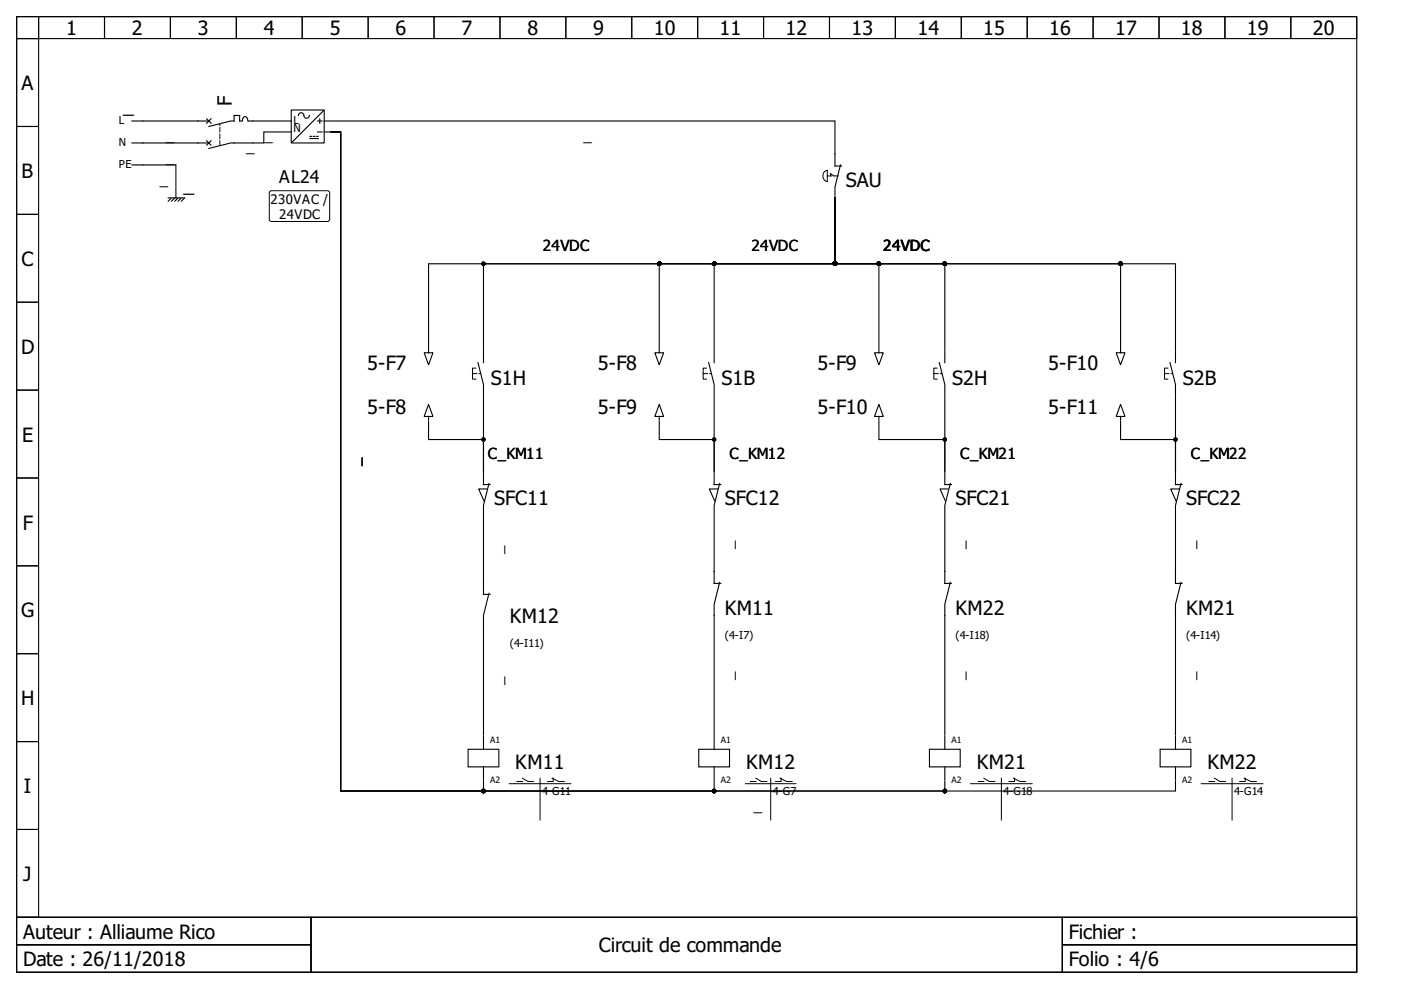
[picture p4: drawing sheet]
<svg xmlns="http://www.w3.org/2000/svg" width="297mm" height="210mm" viewBox="0 0 297 210" stroke-linecap="round" stroke-linejoin="round" font-family="sans-serif">
<g fill="none" stroke="#000" stroke-width=".23">
<path d="M3.5 3.5h284.2v191h-284.2zM3.5 3.5h4.7v4.7h-4.7zM3.5 8.2h4.7v18.6h-4.7zM8.2 3.5h14v4.7h-14zM22.2 3.5h13.9v4.7h-13.9zM36.1 3.5h14v4.7h-14zM50.1 3.5h14v4.7h-14zM64.1 3.5h14v4.7h-14zM78.1 3.5h13.9v4.7h-13.9zM92 3.5h14v4.7h-14zM106 3.5h14v4.7h-14zM120 3.5h13.9v4.7h-13.9z"/>
<path d="M133.9 3.5h14v4.7h-14zM147.9 3.5h14v4.7h-14zM161.9 3.5h14v4.7h-14zM175.9 3.5h13.9v4.7h-13.9zM189.8 3.5h14v4.7h-14zM203.8 3.5h14v4.7h-14zM217.8 3.5h14v4.7h-14zM231.8 3.5h13.9v4.7h-13.9zM245.7 3.5h14v4.7h-14zM259.7 3.5h14v4.7h-14zM273.7 3.5h14v4.7h-14zM3.5 26.8h4.7v18.6h-4.7z"/>
<path d="M28 25.7h16.3M28 35h9.3v4.4M28 30.3h16.3M37.3 39.6v2.4M43.8 29.8l.9 1M43.8 25.2l.9 .9M44.7 29.8l-.9 1M44.7 25.2l-.9 .9M51.3 25.7h-.5v-1.2h-1.2v1.2h-.7l-4.6 1.1M51.4 25.7a.69 .69 0 0 1 .8-.9l.4 .9M52.7 25.7h7.7M60.4 28h-4.5v2.3h-7l-4.6 1.2"/>
<path d="M60.6 28h1.2M60.6 25.7h1.2M61.8 23.3h6.9v7h-6.9zM64.4 24.4a.58 .58 0 0 0-.6-.5 .58 .58 0 0 0-.5 .6M65.6 24.5a.58 .58 0 0 1-.6 .6 .58 .58 0 0 1-.6-.6M65.7 28.9h.4M65.7 29.4h1.8M66.4 28.9h.4M67.1 28.9h.4M67.3 28h1M67.3 25.7h1M67.8 25.2v.9"/>
<path d="M68.6 23.4l-6.7 6.8M68.7 28h1.2M68.7 25.7h1.2M70.1 28h2.1v139.7h177v-2.1M70.1 28h2.1v139.7h79.2v-2.1M70.1 28h2.1v139.7h30.3v-2.1M70.1 28h2.1v139.7h128.1v-2.1M70.1 25.7h106.9v9.5h1.4M178.2 35l-1.2 4.6v2.4M3.5 45.4h4.7v18.7h-4.7zM35.7 42h3.5M36.2 42.1l-.5 .6"/>
<path d="M36.9 42.1l-.5 .6M37.6 42.1l-.5 .6M38.3 42.1l-.5 .6M39 42.1l-.5 .6M177 42v13.9h-37.2v18M177 42v13.9h9.3v18M177 42v13.9h60.6v18M177 42v13.9h-74.5v18.4M177 42v13.9h72.2v18.4M177 42v13.9h23.3v18.4M177 42v13.9h-25.6v18.4M177 42v13.9h-86.1v18"/>
<path d="M3.5 64.1h4.7v18.6h-4.7zM89.9 74.8h1.9l-.9 2.6zM90.9 74.1v.7M101.3 76.9l1.2 4.6v2.4M102.5 74.6v2.3M138.8 74.8h1.9l-.9 2.6zM139.8 74.1v.7M150.2 76.9l1.2 4.6v2.4M151.4 74.6v2.3M185.4 74.8h1.9l-1 2.6zM186.3 74.1v.7M199.2 76.9l1.1 4.6v2.4"/>
<path d="M200.3 74.6v2.3M236.7 74.8h1.8l-.9 2.6zM237.6 74.1v.7M248.1 76.9l1.1 4.6v2.4M249.2 74.6v2.3M3.5 82.7h4.7v18.6h-4.7zM90.9 85.7l.9 2.6h-1.9zM90.9 88.3v.7M102.5 84.1v15.8v-6.7h-11.6v-4M139.8 85.7l.9 2.6h-1.9zM139.8 88.3v.7M151.4 84.1v15.8v-6.7h-11.6v-4"/>
<path d="M186.3 85.7l1 2.6h-1.9zM186.3 88.3v.7M200.3 84.1v15.8v-6.7h-14v-4M237.6 85.7l.9 2.6h-1.8zM237.6 88.3v.7M249.2 84.1v15.8v-6.7h-11.6v-4M3.5 101.3h4.7v18.7h-4.7zM3.5 120h4.7v18.6h-4.7zM102.5 100.2v2.5h1.4M102.5 109.7v16.3h1.4M103.2 103.7h-1.7l1.1 2.5M103.7 102.5l-1.2 4.7v2.3"/>
<path d="M151.4 100.2v2.5h1.4M151.4 109.7v14h1.4M152.1 103.7h-1.7l1.1 2.5M152.6 102.5l-1.2 4.7v2.3M200.3 109.7v14h1.4M200.3 100.2v2.5h1.4M201 103.7h-1.7l1.1 2.5M201.5 102.5l-1.2 4.7v2.3M249.2 109.7v14h1.4M249.2 100.2v2.5h1.4M249.9 103.7h-1.7l1.2 2.5M250.4 102.5l-1.2 4.7v2.3"/>
<path d="M3.5 138.6h4.7v18.6h-4.7zM103.7 125.8l-1.2 4.7v25.3M152.6 123.5l-1.2 4.6v27.7M201.5 123.5l-1.2 4.6v27.7M250.4 123.5l-1.2 4.6v27.7M3.5 157.2h4.7v18.7h-4.7zM99.2 158.9h6.6v3.7h-6.6zM102.5 156.1v2.8M148.2 158.9h6.5v3.7h-6.5zM151.4 156.1v2.8M197.1 158.9h6.5v3.7h-6.5zM200.3 156.1v2.8"/>
<path d="M246 158.9h6.5v3.7h-6.5zM249.2 156.1v2.8M3.5 175.9h4.7v18.6h-4.7zM102.5 162.6v2.8M151.4 162.6v2.8M200.3 162.6v2.8M249.2 162.6v2.8M3.5 194.5h284.2v11.6h-284.2z"/>
</g>
<g fill="none" stroke="#000" stroke-width=".21">
<path d="M174.9 36.4l.5-.3v2.4a1.23 1.23 0 0 1-.5-2.1zM176.1 37.3v-.5l.7 .5M57.2 40.7l.4-.3 12.1 .1 .2 .4-.1 5.8-.4 .3-12.1-.1-.2-.4zM100.9 78.1h-.7v2.3h.7M149.8 78.1h-.7v2.3h.7M198.7 78.1h-.7v2.3h.7M247.6 78.1h-.7v2.3h.7M108 166.2h13M109.6 165.7h1.2M110.8 165l1.1 .7h1.2M114.5 165v8.8M117.1 165l1.4 .7h1.1"/>
<path d="M117.3 165v.7h-1.2M158.1 166.2h10.7M159.1 165.7h1.2M160.3 165l1.1 .7h1.2M163.4 165v8.8M165.4 165l1.4 .7h1.1M165.6 165v.7h-1.1M205.8 166.2h13M207.4 165.7h1.2M208.6 165l1.2 .7h1.1M212.3 165v8.8M214.9 165l1.4 .7h1.1"/>
<path d="M215.1 165v.7h-1.2M254.7 166.2h13M256.3 165.7h1.2M257.5 165l1.2 .7h1.1M261.2 165v8.8M263.8 165l1.4 .7h1.1M264 165v.7h-1.1M3.5 194.5h62.4v5.8h-62.4zM65.9 194.5h159.3v11.6h-159.3zM225.2 194.5h62.5v5.8h-62.5zM3.5 200.3h62.4v5.8h-62.4zM225.2 200.3h62.5v5.8h-62.5z"/>
</g>
<path d="M46.6 30.8v-4.4M175.4 37.3h2.3M100.2 79.2h1.6M149.1 79.2h1.6M198 79.2h1.6M246.9 79.2h1.6" fill="none" stroke="#000" stroke-width=".21" stroke-dasharray=".9 .5"/>
<g fill="#000" stroke="#000" stroke-width=".23">
<circle cx="102.5" cy="55.9" r=".35"/>
<circle cx="139.8" cy="55.9" r=".35"/>
<circle cx="151.4" cy="55.9" r=".35"/>
<circle cx="177" cy="55.9" r=".35"/>
<circle cx="186.3" cy="55.9" r=".35"/>
<circle cx="200.3" cy="55.9" r=".35"/>
<circle cx="237.6" cy="55.9" r=".35"/>
<circle cx="102.5" cy="93.2" r=".35"/>
<circle cx="151.4" cy="93.2" r=".35"/>
<circle cx="200.3" cy="93.2" r=".35"/>
<circle cx="249.2" cy="93.2" r=".35"/>
<circle cx="102.5" cy="167.7" r=".35"/>
<circle cx="151.4" cy="167.7" r=".35"/>
<circle cx="200.3" cy="167.7" r=".35"/>
</g>
<g font-size="4.2">
<text x="14" y="7.5">1</text>
<text x="28" y="7.5">2</text>
<text x="42" y="7.5">3</text>
<text x="55.9" y="7.5">4</text>
<text x="69.9" y="7.5">5</text>
<text x="83.9" y="7.5">6</text>
<text x="97.8" y="7.5">7</text>
<text x="111.8" y="7.5">8</text>
<text x="125.8" y="7.5">9</text>
<text x="138.6" y="7.5">10</text>
<text x="152.6" y="7.5">11</text>
<text x="166.6" y="7.5">12</text>
<text x="180.5" y="7.5">13</text>
<text x="194.5" y="7.5">14</text>
<text x="208.5" y="7.5">15</text>
<text x="222.4" y="7.5">16</text>
<text x="236.4" y="7.5">17</text>
<text x="250.4" y="7.5">18</text>
<text x="264.4" y="7.5">19</text>
<text x="278.3" y="7.5">20</text>
<text x="4.6" y="19.1">A</text>
<text x="26.1" y="23.9">_</text>
<text x="49.2" y="22.4" transform="rotate(-90 49.2 22.4)">F</text>
<text x="4.6" y="37.8">B</text>
<text x="38.9" y="40.7">_</text>
<text x="179.3" y="39.6">SAU</text>
<text x="4.6" y="56.4">C</text>
<text x="4.5" y="75">D</text>
<text x="77.8" y="78.5">5-F7</text>
<text x="104.1" y="81.5">S1H</text>
<text x="126.7" y="78.5">5-F8</text>
<text x="153" y="81.5">S1B</text>
<text x="173.3" y="78.5">5-F9</text>
<text x="201.9" y="81.5">S2H</text>
<text x="222.2" y="78.5">5-F10</text>
<text x="250.8" y="81.5">S2B</text>
<text x="77.8" y="87.8">5-F8</text>
<text x="126.7" y="87.8">5-F9</text>
<text x="173.3" y="87.8">5-F10</text>
<text x="222.2" y="87.8">5-F11</text>
<text x="4.7" y="93.7">E</text>
<text x="104.8" y="107.2">SFC11</text>
<text x="153.7" y="107.2">SFC12</text>
<text x="202.6" y="107.2">SFC21</text>
<text x="251.5" y="107.2">SFC22</text>
<text x="4.8" y="112.3">F</text>
<text x="4.5" y="130.9">G</text>
<text x="153.7" y="130.5">KM11</text>
<text x="202.6" y="130.5">KM22</text>
<text x="251.5" y="130.5">KM21</text>
<text x="108.1" y="132.1">KM12</text>
<text x="4.5" y="149.5">H</text>
<text x="109.3" y="163.1">KM11</text>
<text x="158.2" y="163.1">KM12</text>
<text x="207.1" y="163.1">KM21</text>
<text x="256" y="163.1">KM22</text>
<text x="5" y="168.2">I</text>
<text x="4.9" y="186.8">J</text>
<text x="4.9" y="199">Auteur : Alliaume Rico</text>
<text x="127" y="202">Circuit de commande</text>
<text x="226.6" y="199">Fichier :</text>
<text x="4.9" y="204.9">Date : 26/11/2018</text>
<text x="226.6" y="204.9">Folio : 4/6</text>
</g>
<text font-size="3.7" x="59.2" y="38.8">AL24</text>
<g font-size="3.3">
<text x="35.2" y="29.8">_</text>
<text x="56" y="29.8">_</text>
<text x="123.7" y="29.8">_</text>
<text x="35.2" y="34.5">_</text>
<text x="52.2" y="32.2">_</text>
<text x="33.9" y="39.2">_</text>
<text x="115.1" y="53.1">24VDC</text>
<text x="159.3" y="53.1">24VDC</text>
<text x="187.3" y="53.1">24VDC</text>
<text x="76.4" y="98.8" transform="rotate(-90 76.4 98.8)">_</text>
<text x="103.4" y="97.4">C_KM11</text>
<text x="154.7" y="97.4">C_KM12</text>
<text x="203.6" y="97.4">C_KM21</text>
<text x="252.5" y="97.4">C_KM22</text>
<text x="106.7" y="117.5" transform="rotate(-90 106.7 117.5)">_</text>
<text x="155.6" y="116.4" transform="rotate(-90 155.6 116.4)">_</text>
<text x="204.5" y="116.4" transform="rotate(-90 204.5 116.4)">_</text>
<text x="253.4" y="116.4" transform="rotate(-90 253.4 116.4)">_</text>
<text x="106.7" y="145.2" transform="rotate(-90 106.7 145.2)">_</text>
<text x="155.6" y="144.1" transform="rotate(-90 155.6 144.1)">_</text>
<text x="204.5" y="144.1" transform="rotate(-90 204.5 144.1)">_</text>
<text x="253.4" y="144.1" transform="rotate(-90 253.4 144.1)">_</text>
<text x="159.8" y="171.9">_</text>
</g>
<g font-size="2.8">
<text x="57.3" y="43.2">230VAC /</text>
<text x="59.2" y="46.5">24VDC</text>
</g>
<g font-size="2.3">
<text x="25.2" y="26.4">L</text>
<text x="62.2" y="28">N</text>
<text x="62.2" y="26.2">L</text>
<text x="25.2" y="35.7">PE</text>
<text x="25.2" y="31">N</text>
<text x="108.1" y="137.2">(4-I11)</text>
<text x="153.7" y="135.6">(4-I7)</text>
<text x="202.6" y="135.6">(4-I18)</text>
<text x="251.5" y="135.6">(4-I14)</text>
<text x="115" y="168.5">4-G11</text>
<text x="163.9" y="168.5">4-G7</text>
<text x="212.8" y="168.5">4-G18</text>
<text x="261.7" y="168.5">4-G14</text>
</g>
<g font-size="1.9">
<text x="103.9" y="157.5">A1</text>
<text x="152.8" y="157.5">A1</text>
<text x="201.7" y="157.5">A1</text>
<text x="250.6" y="157.5">A1</text>
<text x="103.9" y="165.9">A2</text>
<text x="152.8" y="165.9">A2</text>
<text x="201.7" y="165.9">A2</text>
<text x="250.6" y="165.9">A2</text>
</g>
</svg>
